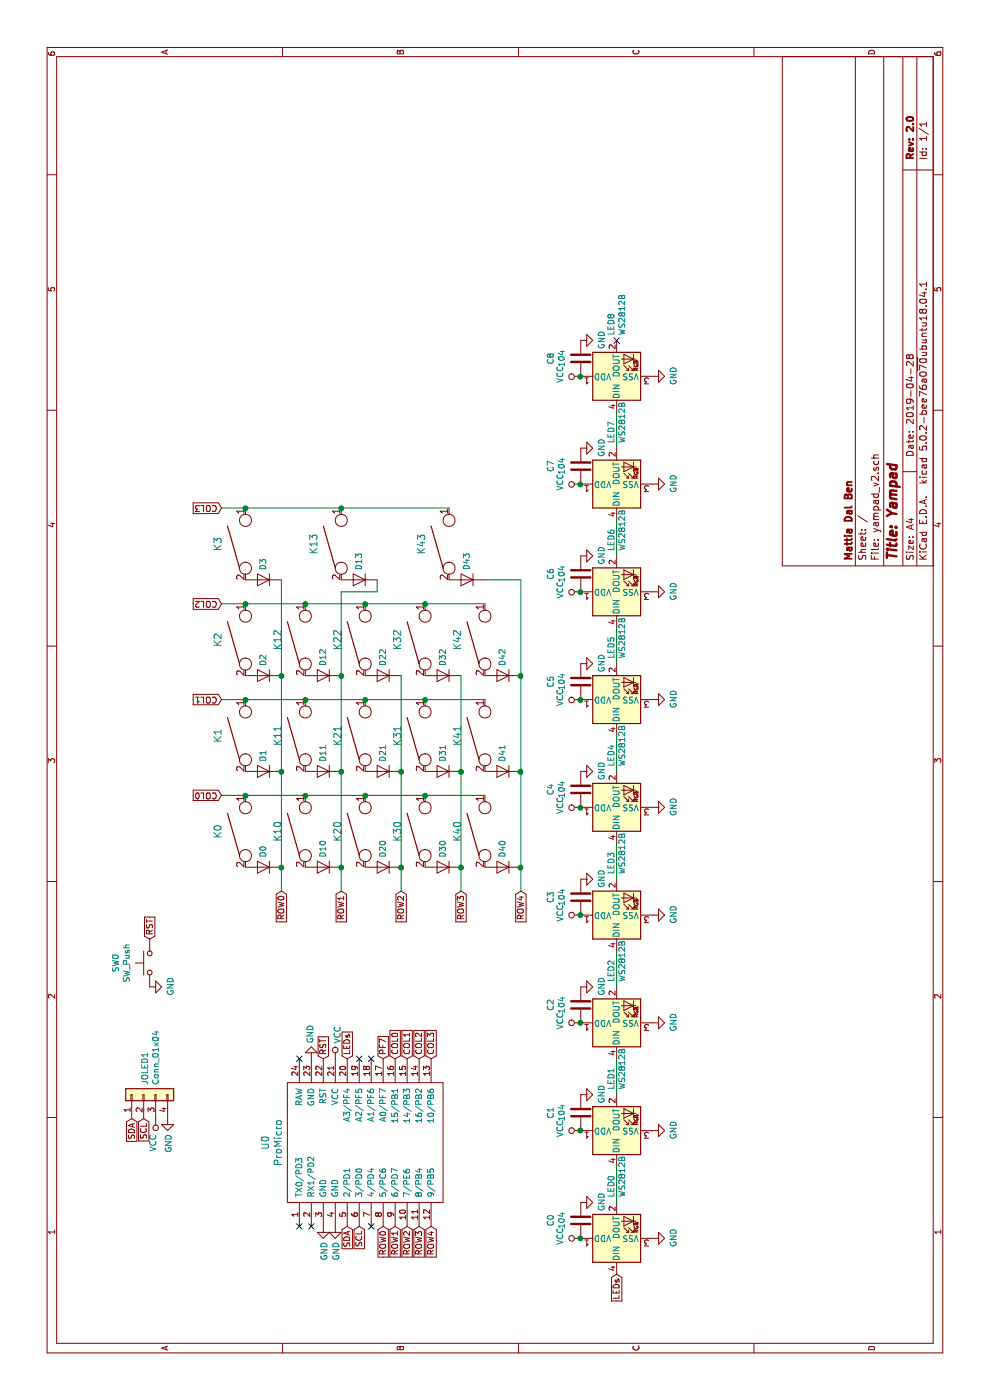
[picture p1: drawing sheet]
EESchema Schematic File Version 4
LIBS:yampad_v2-cache
EELAYER 26 0
EELAYER END
$Descr A4 11693 8268
encoding utf-8
Sheet 1 1
Title "Yampad"
Date "2019-04-28"
Rev "2.0"
Comp "Mattia Dal Ben"
Comment1 ""
Comment2 ""
Comment3 ""
Comment4 ""
$EndDescr
$Comp
L yampad_v2-rescue:ProMicro-keebio U0
U 1 1
P 2150 3050
F 0 "U0" H 2150 3887 60  0000 C CNN
F 1 "ProMicro" H 2150 3781 60  0000 C CNN
F 2 "Keebio-Parts:ArduinoProMicro" V 3200 550 60  0001 C CNN
F 3 "" V 3200 550 60  0001 C CNN
	1    2150 3050
	1    0    0    -1  
$EndComp
$Comp
L yampad_v2-rescue:KEYSW-canadian_parts K0
U 1 1
P 4750 2050
F 0 "K0" H 4750 2283 60  0000 C CNN
F 1 "KEYSW" H 4750 1950 60  0001 C CNN
F 2 "kailh-pcb-sockets:Kailh-PCB-Socket-1U-Cutout" H 4750 2050 60  0001 C CNN
F 3 "" H 4750 2050 60  0000 C CNN
	1    4750 2050
	1    0    0    -1  
$EndComp
$Comp
L Device:D D0
U 1 1
P 4450 2200
F 0 "D0" V 4450 2121 50  0000 R CNN
F 1 "D" V 4405 2121 50  0001 R CNN
F 2 "canadian_footprints:D_SOD123_axial-dual" H 4450 2200 50  0001 C CNN
F 3 "~" H 4450 2200 50  0001 C CNN
	1    4450 2200
	0    -1   -1   0   
$EndComp
$Comp
L yampad_v2-rescue:KEYSW-canadian_parts K1
U 1 1
P 5550 2050
F 0 "K1" H 5550 2283 60  0000 C CNN
F 1 "KEYSW" H 5550 1950 60  0001 C CNN
F 2 "kailh-pcb-sockets:Kailh-PCB-Socket-1U-Cutout" H 5550 2050 60  0001 C CNN
F 3 "" H 5550 2050 60  0000 C CNN
	1    5550 2050
	1    0    0    -1  
$EndComp
$Comp
L Device:D D1
U 1 1
P 5250 2200
F 0 "D1" V 5250 2121 50  0000 R CNN
F 1 "D" V 5205 2121 50  0001 R CNN
F 2 "canadian_footprints:D_SOD123_axial-dual" H 5250 2200 50  0001 C CNN
F 3 "~" H 5250 2200 50  0001 C CNN
	1    5250 2200
	0    -1   -1   0   
$EndComp
$Comp
L yampad_v2-rescue:KEYSW-canadian_parts K2
U 1 1
P 6350 2050
F 0 "K2" H 6350 2283 60  0000 C CNN
F 1 "KEYSW" H 6350 1950 60  0001 C CNN
F 2 "kailh-pcb-sockets:Kailh-PCB-Socket-1U-Cutout" H 6350 2050 60  0001 C CNN
F 3 "" H 6350 2050 60  0000 C CNN
	1    6350 2050
	1    0    0    -1  
$EndComp
$Comp
L Device:D D2
U 1 1
P 6050 2200
F 0 "D2" V 6050 2121 50  0000 R CNN
F 1 "D" V 6005 2121 50  0001 R CNN
F 2 "canadian_footprints:D_SOD123_axial-dual" H 6050 2200 50  0001 C CNN
F 3 "~" H 6050 2200 50  0001 C CNN
	1    6050 2200
	0    -1   -1   0   
$EndComp
$Comp
L yampad_v2-rescue:KEYSW-canadian_parts K3
U 1 1
P 7150 2050
F 0 "K3" H 7150 2283 60  0000 C CNN
F 1 "KEYSW" H 7150 1950 60  0001 C CNN
F 2 "kailh-pcb-sockets:Kailh-PCB-Socket-1U-Cutout" H 7150 2050 60  0001 C CNN
F 3 "" H 7150 2050 60  0000 C CNN
	1    7150 2050
	1    0    0    -1  
$EndComp
$Comp
L Device:D D3
U 1 1
P 6850 2200
F 0 "D3" V 6850 2121 50  0000 R CNN
F 1 "D" V 6805 2121 50  0001 R CNN
F 2 "canadian_footprints:D_SOD123_axial-dual" H 6850 2200 50  0001 C CNN
F 3 "~" H 6850 2200 50  0001 C CNN
	1    6850 2200
	0    -1   -1   0   
$EndComp
$Comp
L yampad_v2-rescue:KEYSW-canadian_parts K10
U 1 1
P 4750 2550
F 0 "K10" H 4750 2783 60  0000 C CNN
F 1 "KEYSW" H 4750 2450 60  0001 C CNN
F 2 "kailh-pcb-sockets:Kailh-PCB-Socket-1U-Cutout" H 4750 2550 60  0001 C CNN
F 3 "" H 4750 2550 60  0000 C CNN
	1    4750 2550
	1    0    0    -1  
$EndComp
$Comp
L Device:D D10
U 1 1
P 4450 2700
F 0 "D10" V 4450 2621 50  0000 R CNN
F 1 "D" V 4405 2621 50  0001 R CNN
F 2 "canadian_footprints:D_SOD123_axial-dual" H 4450 2700 50  0001 C CNN
F 3 "~" H 4450 2700 50  0001 C CNN
	1    4450 2700
	0    -1   -1   0   
$EndComp
$Comp
L yampad_v2-rescue:KEYSW-canadian_parts K11
U 1 1
P 5550 2550
F 0 "K11" H 5550 2783 60  0000 C CNN
F 1 "KEYSW" H 5550 2450 60  0001 C CNN
F 2 "kailh-pcb-sockets:Kailh-PCB-Socket-1U-Cutout" H 5550 2550 60  0001 C CNN
F 3 "" H 5550 2550 60  0000 C CNN
	1    5550 2550
	1    0    0    -1  
$EndComp
$Comp
L Device:D D11
U 1 1
P 5250 2700
F 0 "D11" V 5250 2621 50  0000 R CNN
F 1 "D" V 5205 2621 50  0001 R CNN
F 2 "canadian_footprints:D_SOD123_axial-dual" H 5250 2700 50  0001 C CNN
F 3 "~" H 5250 2700 50  0001 C CNN
	1    5250 2700
	0    -1   -1   0   
$EndComp
$Comp
L yampad_v2-rescue:KEYSW-canadian_parts K12
U 1 1
P 6350 2550
F 0 "K12" H 6350 2783 60  0000 C CNN
F 1 "KEYSW" H 6350 2450 60  0001 C CNN
F 2 "kailh-pcb-sockets:Kailh-PCB-Socket-1U-Cutout" H 6350 2550 60  0001 C CNN
F 3 "" H 6350 2550 60  0000 C CNN
	1    6350 2550
	1    0    0    -1  
$EndComp
$Comp
L Device:D D12
U 1 1
P 6050 2700
F 0 "D12" V 6050 2621 50  0000 R CNN
F 1 "D" V 6005 2621 50  0001 R CNN
F 2 "canadian_footprints:D_SOD123_axial-dual" H 6050 2700 50  0001 C CNN
F 3 "~" H 6050 2700 50  0001 C CNN
	1    6050 2700
	0    -1   -1   0   
$EndComp
$Comp
L yampad_v2-rescue:KEYSW-canadian_parts K13
U 1 1
P 7150 2850
F 0 "K13" H 7150 3083 60  0000 C CNN
F 1 "KEYSW" H 7150 2750 60  0001 C CNN
F 2 "kailh-pcb-sockets:Kailh-PCB-Socket-1U-Cutout" H 7150 2850 60  0001 C CNN
F 3 "" H 7150 2850 60  0000 C CNN
	1    7150 2850
	1    0    0    -1  
$EndComp
$Comp
L Device:D D13
U 1 1
P 6850 3000
F 0 "D13" V 6850 2921 50  0000 R CNN
F 1 "D" V 6805 2921 50  0001 R CNN
F 2 "canadian_footprints:D_SOD123_axial-dual" H 6850 3000 50  0001 C CNN
F 3 "~" H 6850 3000 50  0001 C CNN
	1    6850 3000
	0    -1   -1   0   
$EndComp
$Comp
L yampad_v2-rescue:KEYSW-canadian_parts K20
U 1 1
P 4750 3050
F 0 "K20" H 4750 3283 60  0000 C CNN
F 1 "KEYSW" H 4750 2950 60  0001 C CNN
F 2 "kailh-pcb-sockets:Kailh-PCB-Socket-1U-Cutout" H 4750 3050 60  0001 C CNN
F 3 "" H 4750 3050 60  0000 C CNN
	1    4750 3050
	1    0    0    -1  
$EndComp
$Comp
L Device:D D20
U 1 1
P 4450 3200
F 0 "D20" V 4450 3121 50  0000 R CNN
F 1 "D" V 4405 3121 50  0001 R CNN
F 2 "canadian_footprints:D_SOD123_axial-dual" H 4450 3200 50  0001 C CNN
F 3 "~" H 4450 3200 50  0001 C CNN
	1    4450 3200
	0    -1   -1   0   
$EndComp
$Comp
L yampad_v2-rescue:KEYSW-canadian_parts K21
U 1 1
P 5550 3050
F 0 "K21" H 5550 3283 60  0000 C CNN
F 1 "KEYSW" H 5550 2950 60  0001 C CNN
F 2 "kailh-pcb-sockets:Kailh-PCB-Socket-1U-Cutout" H 5550 3050 60  0001 C CNN
F 3 "" H 5550 3050 60  0000 C CNN
	1    5550 3050
	1    0    0    -1  
$EndComp
$Comp
L Device:D D21
U 1 1
P 5250 3200
F 0 "D21" V 5250 3121 50  0000 R CNN
F 1 "D" V 5205 3121 50  0001 R CNN
F 2 "canadian_footprints:D_SOD123_axial-dual" H 5250 3200 50  0001 C CNN
F 3 "~" H 5250 3200 50  0001 C CNN
	1    5250 3200
	0    -1   -1   0   
$EndComp
$Comp
L yampad_v2-rescue:KEYSW-canadian_parts K22
U 1 1
P 6350 3050
F 0 "K22" H 6350 3283 60  0000 C CNN
F 1 "KEYSW" H 6350 2950 60  0001 C CNN
F 2 "kailh-pcb-sockets:Kailh-PCB-Socket-1U-Cutout" H 6350 3050 60  0001 C CNN
F 3 "" H 6350 3050 60  0000 C CNN
	1    6350 3050
	1    0    0    -1  
$EndComp
$Comp
L Device:D D22
U 1 1
P 6050 3200
F 0 "D22" V 6050 3121 50  0000 R CNN
F 1 "D" V 6005 3121 50  0001 R CNN
F 2 "canadian_footprints:D_SOD123_axial-dual" H 6050 3200 50  0001 C CNN
F 3 "~" H 6050 3200 50  0001 C CNN
	1    6050 3200
	0    -1   -1   0   
$EndComp
$Comp
L yampad_v2-rescue:KEYSW-canadian_parts K30
U 1 1
P 4750 3550
F 0 "K30" H 4750 3783 60  0000 C CNN
F 1 "KEYSW" H 4750 3450 60  0001 C CNN
F 2 "kailh-pcb-sockets:Kailh-PCB-Socket-1U-Cutout" H 4750 3550 60  0001 C CNN
F 3 "" H 4750 3550 60  0000 C CNN
	1    4750 3550
	1    0    0    -1  
$EndComp
$Comp
L Device:D D30
U 1 1
P 4450 3700
F 0 "D30" V 4450 3621 50  0000 R CNN
F 1 "D" V 4405 3621 50  0001 R CNN
F 2 "canadian_footprints:D_SOD123_axial-dual" H 4450 3700 50  0001 C CNN
F 3 "~" H 4450 3700 50  0001 C CNN
	1    4450 3700
	0    -1   -1   0   
$EndComp
$Comp
L yampad_v2-rescue:KEYSW-canadian_parts K31
U 1 1
P 5550 3550
F 0 "K31" H 5550 3783 60  0000 C CNN
F 1 "KEYSW" H 5550 3450 60  0001 C CNN
F 2 "kailh-pcb-sockets:Kailh-PCB-Socket-1U-Cutout" H 5550 3550 60  0001 C CNN
F 3 "" H 5550 3550 60  0000 C CNN
	1    5550 3550
	1    0    0    -1  
$EndComp
$Comp
L Device:D D31
U 1 1
P 5250 3700
F 0 "D31" V 5250 3621 50  0000 R CNN
F 1 "D" V 5205 3621 50  0001 R CNN
F 2 "canadian_footprints:D_SOD123_axial-dual" H 5250 3700 50  0001 C CNN
F 3 "~" H 5250 3700 50  0001 C CNN
	1    5250 3700
	0    -1   -1   0   
$EndComp
$Comp
L yampad_v2-rescue:KEYSW-canadian_parts K32
U 1 1
P 6350 3550
F 0 "K32" H 6350 3783 60  0000 C CNN
F 1 "KEYSW" H 6350 3450 60  0001 C CNN
F 2 "kailh-pcb-sockets:Kailh-PCB-Socket-1U-Cutout" H 6350 3550 60  0001 C CNN
F 3 "" H 6350 3550 60  0000 C CNN
	1    6350 3550
	1    0    0    -1  
$EndComp
$Comp
L Device:D D32
U 1 1
P 6050 3700
F 0 "D32" V 6050 3621 50  0000 R CNN
F 1 "D" V 6005 3621 50  0001 R CNN
F 2 "canadian_footprints:D_SOD123_axial-dual" H 6050 3700 50  0001 C CNN
F 3 "~" H 6050 3700 50  0001 C CNN
	1    6050 3700
	0    -1   -1   0   
$EndComp
$Comp
L yampad_v2-rescue:KEYSW-canadian_parts K40
U 1 1
P 4750 4050
F 0 "K40" H 4750 4283 60  0000 C CNN
F 1 "KEYSW" H 4750 3950 60  0001 C CNN
F 2 "kailh-pcb-sockets:Kailh-PCB-Socket-1U-Cutout" H 4750 4050 60  0001 C CNN
F 3 "" H 4750 4050 60  0000 C CNN
	1    4750 4050
	1    0    0    -1  
$EndComp
$Comp
L Device:D D40
U 1 1
P 4450 4200
F 0 "D40" V 4450 4121 50  0000 R CNN
F 1 "D" V 4405 4121 50  0001 R CNN
F 2 "canadian_footprints:D_SOD123_axial-dual" H 4450 4200 50  0001 C CNN
F 3 "~" H 4450 4200 50  0001 C CNN
	1    4450 4200
	0    -1   -1   0   
$EndComp
$Comp
L yampad_v2-rescue:KEYSW-canadian_parts K41
U 1 1
P 5550 4050
F 0 "K41" H 5550 4283 60  0000 C CNN
F 1 "KEYSW" H 5550 3950 60  0001 C CNN
F 2 "kailh-pcb-sockets:Kailh-PCB-Socket-1U-Cutout" H 5550 4050 60  0001 C CNN
F 3 "" H 5550 4050 60  0000 C CNN
	1    5550 4050
	1    0    0    -1  
$EndComp
$Comp
L Device:D D41
U 1 1
P 5250 4200
F 0 "D41" V 5250 4121 50  0000 R CNN
F 1 "D" V 5205 4121 50  0001 R CNN
F 2 "canadian_footprints:D_SOD123_axial-dual" H 5250 4200 50  0001 C CNN
F 3 "~" H 5250 4200 50  0001 C CNN
	1    5250 4200
	0    -1   -1   0   
$EndComp
$Comp
L yampad_v2-rescue:KEYSW-canadian_parts K42
U 1 1
P 6350 4050
F 0 "K42" H 6350 4283 60  0000 C CNN
F 1 "KEYSW" H 6350 3950 60  0001 C CNN
F 2 "kailh-pcb-sockets:Kailh-PCB-Socket-1U-Cutout" H 6350 4050 60  0001 C CNN
F 3 "" H 6350 4050 60  0000 C CNN
	1    6350 4050
	1    0    0    -1  
$EndComp
$Comp
L Device:D D42
U 1 1
P 6050 4200
F 0 "D42" V 6050 4121 50  0000 R CNN
F 1 "D" V 6005 4121 50  0001 R CNN
F 2 "canadian_footprints:D_SOD123_axial-dual" H 6050 4200 50  0001 C CNN
F 3 "~" H 6050 4200 50  0001 C CNN
	1    6050 4200
	0    -1   -1   0   
$EndComp
$Comp
L yampad_v2-rescue:KEYSW-canadian_parts K43
U 1 1
P 7150 3750
F 0 "K43" H 7150 3983 60  0000 C CNN
F 1 "KEYSW" H 7150 3650 60  0001 C CNN
F 2 "kailh-pcb-sockets:Kailh-PCB-Socket-1U-Cutout" H 7150 3750 60  0001 C CNN
F 3 "" H 7150 3750 60  0000 C CNN
	1    7150 3750
	1    0    0    -1  
$EndComp
$Comp
L Device:D D43
U 1 1
P 6850 3900
F 0 "D43" V 6850 3821 50  0000 R CNN
F 1 "D" V 6805 3821 50  0001 R CNN
F 2 "canadian_footprints:D_SOD123_axial-dual" H 6850 3900 50  0001 C CNN
F 3 "~" H 6850 3900 50  0001 C CNN
	1    6850 3900
	0    -1   -1   0   
$EndComp
Wire Wire Line
	5050 1850 5050 2050
Wire Wire Line
	5050 2050 5050 2550
Connection ~ 5050 2050
Wire Wire Line
	5050 2550 5050 3050
Connection ~ 5050 2550
Wire Wire Line
	5050 3050 5050 3550
Connection ~ 5050 3050
Wire Wire Line
	5050 3550 5050 4050
Connection ~ 5050 3550
Wire Wire Line
	5850 1850 5850 2050
Wire Wire Line
	5850 2050 5850 2550
Connection ~ 5850 2050
Wire Wire Line
	5850 2550 5850 3050
Connection ~ 5850 2550
Wire Wire Line
	5850 3050 5850 3550
Connection ~ 5850 3050
Wire Wire Line
	5850 3550 5850 4050
Connection ~ 5850 3550
Wire Wire Line
	6650 1850 6650 2050
Wire Wire Line
	6650 2050 6650 2550
Connection ~ 6650 2050
Wire Wire Line
	6650 2550 6650 3050
Connection ~ 6650 2550
Wire Wire Line
	6650 3050 6650 3550
Connection ~ 6650 3050
Wire Wire Line
	6650 3550 6650 4050
Connection ~ 6650 3550
Wire Wire Line
	7450 1850 7450 2050
Wire Wire Line
	7450 2050 7450 2850
Connection ~ 7450 2050
Wire Wire Line
	7450 2850 7450 3750
Connection ~ 7450 2850
Wire Wire Line
	4250 2350 4450 2350
Wire Wire Line
	4450 2350 5250 2350
Connection ~ 4450 2350
Wire Wire Line
	5250 2350 6050 2350
Connection ~ 5250 2350
Wire Wire Line
	6050 2350 6850 2350
Connection ~ 6050 2350
Wire Wire Line
	4250 2850 4450 2850
Wire Wire Line
	4450 2850 5250 2850
Connection ~ 4450 2850
Wire Wire Line
	5250 2850 6050 2850
Connection ~ 5250 2850
Wire Wire Line
	6050 2850 6750 2850
Wire Wire Line
	6750 2850 6750 3150
Wire Wire Line
	6750 3150 6850 3150
Connection ~ 6050 2850
Wire Wire Line
	4250 3350 4450 3350
Wire Wire Line
	4450 3350 5250 3350
Connection ~ 4450 3350
Wire Wire Line
	5250 3350 6050 3350
Connection ~ 5250 3350
Wire Wire Line
	4250 3850 4450 3850
Wire Wire Line
	4450 3850 5250 3850
Connection ~ 4450 3850
Wire Wire Line
	5250 3850 6050 3850
Connection ~ 5250 3850
Wire Wire Line
	4250 4350 4450 4350
Wire Wire Line
	4450 4350 5250 4350
Connection ~ 4450 4350
Wire Wire Line
	5250 4350 6050 4350
Connection ~ 5250 4350
Wire Wire Line
	6050 4350 6850 4350
Wire Wire Line
	6850 4350 6850 4050
Connection ~ 6050 4350
Text GLabel 5050 1850 1    50   Input ~ 0
COL0
Text GLabel 5850 1850 1    50   Input ~ 0
COL1
Text GLabel 6650 1850 1    50   Input ~ 0
COL2
Text GLabel 7450 1850 1    50   Input ~ 0
COL3
Text GLabel 4250 2350 0    50   Input ~ 0
ROW0
Text GLabel 4250 2850 0    50   Input ~ 0
ROW1
Text GLabel 4250 3350 0    50   Input ~ 0
ROW2
Text GLabel 4250 3850 0    50   Input ~ 0
ROW3
Text GLabel 4250 4350 0    50   Input ~ 0
ROW4
$Comp
L LED:WS2812B LED0
U 1 1
P 1350 5150
F 0 "LED0" H 1691 5196 50  0000 L CNN
F 1 "WS2812B" H 1691 5105 50  0000 L CNN
F 2 "LED_SMD:LED_WS2812B_PLCC4_5.0x5.0mm_P3.2mm" H 1400 4850 50  0001 L TNN
F 3 "https://cdn-shop.adafruit.com/datasheets/WS2812B.pdf" H 1450 4775 50  0001 L TNN
	1    1350 5150
	1    0    0    -1  
$EndComp
$Comp
L power:VCC #PWR0101
U 1 1
P 1350 4850
F 0 "#PWR0101" H 1350 4700 50  0001 C CNN
F 1 "VCC" H 1367 5023 50  0000 C CNN
F 2 "" H 1350 4850 50  0001 C CNN
F 3 "" H 1350 4850 50  0001 C CNN
	1    1350 4850
	1    0    0    -1  
$EndComp
$Comp
L power:GND #PWR0102
U 1 1
P 1350 5450
F 0 "#PWR0102" H 1350 5200 50  0001 C CNN
F 1 "GND" H 1355 5277 50  0000 C CNN
F 2 "" H 1350 5450 50  0001 C CNN
F 3 "" H 1350 5450 50  0001 C CNN
	1    1350 5450
	1    0    0    -1  
$EndComp
$Comp
L Device:C C0
U 1 1
P 1500 4850
F 0 "C0" V 1248 4850 50  0000 C CNN
F 1 "104" V 1339 4850 50  0000 C CNN
F 2 "Capacitor_SMD:C_0805_2012Metric_Pad1.15x1.40mm_HandSolder" H 1538 4700 50  0001 C CNN
F 3 "~" H 1500 4850 50  0001 C CNN
	1    1500 4850
	0    1    1    0   
$EndComp
$Comp
L power:GND #PWR0103
U 1 1
P 1650 4850
F 0 "#PWR0103" H 1650 4600 50  0001 C CNN
F 1 "GND" H 1655 4677 50  0000 C CNN
F 2 "" H 1650 4850 50  0001 C CNN
F 3 "" H 1650 4850 50  0001 C CNN
	1    1650 4850
	1    0    0    -1  
$EndComp
Connection ~ 1350 4850
Text GLabel 1050 5150 0    50   Input ~ 0
LEDs
$Comp
L LED:WS2812B LED1
U 1 1
P 2250 5150
F 0 "LED1" H 2591 5196 50  0000 L CNN
F 1 "WS2812B" H 2591 5105 50  0000 L CNN
F 2 "LED_SMD:LED_WS2812B_PLCC4_5.0x5.0mm_P3.2mm" H 2300 4850 50  0001 L TNN
F 3 "https://cdn-shop.adafruit.com/datasheets/WS2812B.pdf" H 2350 4775 50  0001 L TNN
	1    2250 5150
	1    0    0    -1  
$EndComp
$Comp
L power:VCC #PWR0104
U 1 1
P 2250 4850
F 0 "#PWR0104" H 2250 4700 50  0001 C CNN
F 1 "VCC" H 2267 5023 50  0000 C CNN
F 2 "" H 2250 4850 50  0001 C CNN
F 3 "" H 2250 4850 50  0001 C CNN
	1    2250 4850
	1    0    0    -1  
$EndComp
$Comp
L power:GND #PWR0105
U 1 1
P 2250 5450
F 0 "#PWR0105" H 2250 5200 50  0001 C CNN
F 1 "GND" H 2255 5277 50  0000 C CNN
F 2 "" H 2250 5450 50  0001 C CNN
F 3 "" H 2250 5450 50  0001 C CNN
	1    2250 5450
	1    0    0    -1  
$EndComp
$Comp
L Device:C C1
U 1 1
P 2400 4850
F 0 "C1" V 2148 4850 50  0000 C CNN
F 1 "104" V 2239 4850 50  0000 C CNN
F 2 "Capacitor_SMD:C_0805_2012Metric_Pad1.15x1.40mm_HandSolder" H 2438 4700 50  0001 C CNN
F 3 "~" H 2400 4850 50  0001 C CNN
	1    2400 4850
	0    1    1    0   
$EndComp
$Comp
L power:GND #PWR0106
U 1 1
P 2550 4850
F 0 "#PWR0106" H 2550 4600 50  0001 C CNN
F 1 "GND" H 2555 4677 50  0000 C CNN
F 2 "" H 2550 4850 50  0001 C CNN
F 3 "" H 2550 4850 50  0001 C CNN
	1    2550 4850
	1    0    0    -1  
$EndComp
Connection ~ 2250 4850
$Comp
L LED:WS2812B LED2
U 1 1
P 3150 5150
F 0 "LED2" H 3491 5196 50  0000 L CNN
F 1 "WS2812B" H 3491 5105 50  0000 L CNN
F 2 "LED_SMD:LED_WS2812B_PLCC4_5.0x5.0mm_P3.2mm" H 3200 4850 50  0001 L TNN
F 3 "https://cdn-shop.adafruit.com/datasheets/WS2812B.pdf" H 3250 4775 50  0001 L TNN
	1    3150 5150
	1    0    0    -1  
$EndComp
$Comp
L power:VCC #PWR0107
U 1 1
P 3150 4850
F 0 "#PWR0107" H 3150 4700 50  0001 C CNN
F 1 "VCC" H 3167 5023 50  0000 C CNN
F 2 "" H 3150 4850 50  0001 C CNN
F 3 "" H 3150 4850 50  0001 C CNN
	1    3150 4850
	1    0    0    -1  
$EndComp
$Comp
L power:GND #PWR0108
U 1 1
P 3150 5450
F 0 "#PWR0108" H 3150 5200 50  0001 C CNN
F 1 "GND" H 3155 5277 50  0000 C CNN
F 2 "" H 3150 5450 50  0001 C CNN
F 3 "" H 3150 5450 50  0001 C CNN
	1    3150 5450
	1    0    0    -1  
$EndComp
$Comp
L Device:C C2
U 1 1
P 3300 4850
F 0 "C2" V 3048 4850 50  0000 C CNN
F 1 "104" V 3139 4850 50  0000 C CNN
F 2 "Capacitor_SMD:C_0805_2012Metric_Pad1.15x1.40mm_HandSolder" H 3338 4700 50  0001 C CNN
F 3 "~" H 3300 4850 50  0001 C CNN
	1    3300 4850
	0    1    1    0   
$EndComp
$Comp
L power:GND #PWR0109
U 1 1
P 3450 4850
F 0 "#PWR0109" H 3450 4600 50  0001 C CNN
F 1 "GND" H 3455 4677 50  0000 C CNN
F 2 "" H 3450 4850 50  0001 C CNN
F 3 "" H 3450 4850 50  0001 C CNN
	1    3450 4850
	1    0    0    -1  
$EndComp
Connection ~ 3150 4850
$Comp
L LED:WS2812B LED3
U 1 1
P 4050 5150
F 0 "LED3" H 4391 5196 50  0000 L CNN
F 1 "WS2812B" H 4391 5105 50  0000 L CNN
F 2 "LED_SMD:LED_WS2812B_PLCC4_5.0x5.0mm_P3.2mm" H 4100 4850 50  0001 L TNN
F 3 "https://cdn-shop.adafruit.com/datasheets/WS2812B.pdf" H 4150 4775 50  0001 L TNN
	1    4050 5150
	1    0    0    -1  
$EndComp
$Comp
L power:VCC #PWR0110
U 1 1
P 4050 4850
F 0 "#PWR0110" H 4050 4700 50  0001 C CNN
F 1 "VCC" H 4067 5023 50  0000 C CNN
F 2 "" H 4050 4850 50  0001 C CNN
F 3 "" H 4050 4850 50  0001 C CNN
	1    4050 4850
	1    0    0    -1  
$EndComp
$Comp
L power:GND #PWR0111
U 1 1
P 4050 5450
F 0 "#PWR0111" H 4050 5200 50  0001 C CNN
F 1 "GND" H 4055 5277 50  0000 C CNN
F 2 "" H 4050 5450 50  0001 C CNN
F 3 "" H 4050 5450 50  0001 C CNN
	1    4050 5450
	1    0    0    -1  
$EndComp
$Comp
L Device:C C3
U 1 1
P 4200 4850
F 0 "C3" V 3948 4850 50  0000 C CNN
F 1 "104" V 4039 4850 50  0000 C CNN
F 2 "Capacitor_SMD:C_0805_2012Metric_Pad1.15x1.40mm_HandSolder" H 4238 4700 50  0001 C CNN
F 3 "~" H 4200 4850 50  0001 C CNN
	1    4200 4850
	0    1    1    0   
$EndComp
$Comp
L power:GND #PWR0112
U 1 1
P 4350 4850
F 0 "#PWR0112" H 4350 4600 50  0001 C CNN
F 1 "GND" H 4355 4677 50  0000 C CNN
F 2 "" H 4350 4850 50  0001 C CNN
F 3 "" H 4350 4850 50  0001 C CNN
	1    4350 4850
	1    0    0    -1  
$EndComp
Connection ~ 4050 4850
$Comp
L LED:WS2812B LED4
U 1 1
P 4950 5150
F 0 "LED4" H 5291 5196 50  0000 L CNN
F 1 "WS2812B" H 5291 5105 50  0000 L CNN
F 2 "LED_SMD:LED_WS2812B_PLCC4_5.0x5.0mm_P3.2mm" H 5000 4850 50  0001 L TNN
F 3 "https://cdn-shop.adafruit.com/datasheets/WS2812B.pdf" H 5050 4775 50  0001 L TNN
	1    4950 5150
	1    0    0    -1  
$EndComp
$Comp
L power:VCC #PWR0113
U 1 1
P 4950 4850
F 0 "#PWR0113" H 4950 4700 50  0001 C CNN
F 1 "VCC" H 4967 5023 50  0000 C CNN
F 2 "" H 4950 4850 50  0001 C CNN
F 3 "" H 4950 4850 50  0001 C CNN
	1    4950 4850
	1    0    0    -1  
$EndComp
$Comp
L power:GND #PWR0114
U 1 1
P 4950 5450
F 0 "#PWR0114" H 4950 5200 50  0001 C CNN
F 1 "GND" H 4955 5277 50  0000 C CNN
F 2 "" H 4950 5450 50  0001 C CNN
F 3 "" H 4950 5450 50  0001 C CNN
	1    4950 5450
	1    0    0    -1  
$EndComp
$Comp
L Device:C C4
U 1 1
P 5100 4850
F 0 "C4" V 4848 4850 50  0000 C CNN
F 1 "104" V 4939 4850 50  0000 C CNN
F 2 "Capacitor_SMD:C_0805_2012Metric_Pad1.15x1.40mm_HandSolder" H 5138 4700 50  0001 C CNN
F 3 "~" H 5100 4850 50  0001 C CNN
	1    5100 4850
	0    1    1    0   
$EndComp
$Comp
L power:GND #PWR0115
U 1 1
P 5250 4850
F 0 "#PWR0115" H 5250 4600 50  0001 C CNN
F 1 "GND" H 5255 4677 50  0000 C CNN
F 2 "" H 5250 4850 50  0001 C CNN
F 3 "" H 5250 4850 50  0001 C CNN
	1    5250 4850
	1    0    0    -1  
$EndComp
Connection ~ 4950 4850
$Comp
L LED:WS2812B LED5
U 1 1
P 5850 5150
F 0 "LED5" H 6191 5196 50  0000 L CNN
F 1 "WS2812B" H 6191 5105 50  0000 L CNN
F 2 "LED_SMD:LED_WS2812B_PLCC4_5.0x5.0mm_P3.2mm" H 5900 4850 50  0001 L TNN
F 3 "https://cdn-shop.adafruit.com/datasheets/WS2812B.pdf" H 5950 4775 50  0001 L TNN
	1    5850 5150
	1    0    0    -1  
$EndComp
$Comp
L power:VCC #PWR0116
U 1 1
P 5850 4850
F 0 "#PWR0116" H 5850 4700 50  0001 C CNN
F 1 "VCC" H 5867 5023 50  0000 C CNN
F 2 "" H 5850 4850 50  0001 C CNN
F 3 "" H 5850 4850 50  0001 C CNN
	1    5850 4850
	1    0    0    -1  
$EndComp
$Comp
L power:GND #PWR0117
U 1 1
P 5850 5450
F 0 "#PWR0117" H 5850 5200 50  0001 C CNN
F 1 "GND" H 5855 5277 50  0000 C CNN
F 2 "" H 5850 5450 50  0001 C CNN
F 3 "" H 5850 5450 50  0001 C CNN
	1    5850 5450
	1    0    0    -1  
$EndComp
$Comp
L Device:C C5
U 1 1
P 6000 4850
F 0 "C5" V 5748 4850 50  0000 C CNN
F 1 "104" V 5839 4850 50  0000 C CNN
F 2 "Capacitor_SMD:C_0805_2012Metric_Pad1.15x1.40mm_HandSolder" H 6038 4700 50  0001 C CNN
F 3 "~" H 6000 4850 50  0001 C CNN
	1    6000 4850
	0    1    1    0   
$EndComp
$Comp
L power:GND #PWR0118
U 1 1
P 6150 4850
F 0 "#PWR0118" H 6150 4600 50  0001 C CNN
F 1 "GND" H 6155 4677 50  0000 C CNN
F 2 "" H 6150 4850 50  0001 C CNN
F 3 "" H 6150 4850 50  0001 C CNN
	1    6150 4850
	1    0    0    -1  
$EndComp
Connection ~ 5850 4850
$Comp
L LED:WS2812B LED6
U 1 1
P 6750 5150
F 0 "LED6" H 7091 5196 50  0000 L CNN
F 1 "WS2812B" H 7091 5105 50  0000 L CNN
F 2 "LED_SMD:LED_WS2812B_PLCC4_5.0x5.0mm_P3.2mm" H 6800 4850 50  0001 L TNN
F 3 "https://cdn-shop.adafruit.com/datasheets/WS2812B.pdf" H 6850 4775 50  0001 L TNN
	1    6750 5150
	1    0    0    -1  
$EndComp
$Comp
L power:VCC #PWR0119
U 1 1
P 6750 4850
F 0 "#PWR0119" H 6750 4700 50  0001 C CNN
F 1 "VCC" H 6767 5023 50  0000 C CNN
F 2 "" H 6750 4850 50  0001 C CNN
F 3 "" H 6750 4850 50  0001 C CNN
	1    6750 4850
	1    0    0    -1  
$EndComp
$Comp
L power:GND #PWR0120
U 1 1
P 6750 5450
F 0 "#PWR0120" H 6750 5200 50  0001 C CNN
F 1 "GND" H 6755 5277 50  0000 C CNN
F 2 "" H 6750 5450 50  0001 C CNN
F 3 "" H 6750 5450 50  0001 C CNN
	1    6750 5450
	1    0    0    -1  
$EndComp
$Comp
L Device:C C6
U 1 1
P 6900 4850
F 0 "C6" V 6648 4850 50  0000 C CNN
F 1 "104" V 6739 4850 50  0000 C CNN
F 2 "Capacitor_SMD:C_0805_2012Metric_Pad1.15x1.40mm_HandSolder" H 6938 4700 50  0001 C CNN
F 3 "~" H 6900 4850 50  0001 C CNN
	1    6900 4850
	0    1    1    0   
$EndComp
$Comp
L power:GND #PWR0121
U 1 1
P 7050 4850
F 0 "#PWR0121" H 7050 4600 50  0001 C CNN
F 1 "GND" H 7055 4677 50  0000 C CNN
F 2 "" H 7050 4850 50  0001 C CNN
F 3 "" H 7050 4850 50  0001 C CNN
	1    7050 4850
	1    0    0    -1  
$EndComp
Connection ~ 6750 4850
$Comp
L LED:WS2812B LED7
U 1 1
P 7650 5150
F 0 "LED7" H 7991 5196 50  0000 L CNN
F 1 "WS2812B" H 7991 5105 50  0000 L CNN
F 2 "LED_SMD:LED_WS2812B_PLCC4_5.0x5.0mm_P3.2mm" H 7700 4850 50  0001 L TNN
F 3 "https://cdn-shop.adafruit.com/datasheets/WS2812B.pdf" H 7750 4775 50  0001 L TNN
	1    7650 5150
	1    0    0    -1  
$EndComp
$Comp
L power:VCC #PWR0122
U 1 1
P 7650 4850
F 0 "#PWR0122" H 7650 4700 50  0001 C CNN
F 1 "VCC" H 7667 5023 50  0000 C CNN
F 2 "" H 7650 4850 50  0001 C CNN
F 3 "" H 7650 4850 50  0001 C CNN
	1    7650 4850
	1    0    0    -1  
$EndComp
$Comp
L power:GND #PWR0123
U 1 1
P 7650 5450
F 0 "#PWR0123" H 7650 5200 50  0001 C CNN
F 1 "GND" H 7655 5277 50  0000 C CNN
F 2 "" H 7650 5450 50  0001 C CNN
F 3 "" H 7650 5450 50  0001 C CNN
	1    7650 5450
	1    0    0    -1  
$EndComp
$Comp
L Device:C C7
U 1 1
P 7800 4850
F 0 "C7" V 7548 4850 50  0000 C CNN
F 1 "104" V 7639 4850 50  0000 C CNN
F 2 "Capacitor_SMD:C_0805_2012Metric_Pad1.15x1.40mm_HandSolder" H 7838 4700 50  0001 C CNN
F 3 "~" H 7800 4850 50  0001 C CNN
	1    7800 4850
	0    1    1    0   
$EndComp
$Comp
L power:GND #PWR0124
U 1 1
P 7950 4850
F 0 "#PWR0124" H 7950 4600 50  0001 C CNN
F 1 "GND" H 7955 4677 50  0000 C CNN
F 2 "" H 7950 4850 50  0001 C CNN
F 3 "" H 7950 4850 50  0001 C CNN
	1    7950 4850
	1    0    0    -1  
$EndComp
Connection ~ 7650 4850
$Comp
L LED:WS2812B LED8
U 1 1
P 8550 5150
F 0 "LED8" H 8891 5196 50  0000 L CNN
F 1 "WS2812B" H 8891 5105 50  0000 L CNN
F 2 "LED_SMD:LED_WS2812B_PLCC4_5.0x5.0mm_P3.2mm" H 8600 4850 50  0001 L TNN
F 3 "https://cdn-shop.adafruit.com/datasheets/WS2812B.pdf" H 8650 4775 50  0001 L TNN
	1    8550 5150
	1    0    0    -1  
$EndComp
$Comp
L power:VCC #PWR0125
U 1 1
P 8550 4850
F 0 "#PWR0125" H 8550 4700 50  0001 C CNN
F 1 "VCC" H 8567 5023 50  0000 C CNN
F 2 "" H 8550 4850 50  0001 C CNN
F 3 "" H 8550 4850 50  0001 C CNN
	1    8550 4850
	1    0    0    -1  
$EndComp
$Comp
L power:GND #PWR0126
U 1 1
P 8550 5450
F 0 "#PWR0126" H 8550 5200 50  0001 C CNN
F 1 "GND" H 8555 5277 50  0000 C CNN
F 2 "" H 8550 5450 50  0001 C CNN
F 3 "" H 8550 5450 50  0001 C CNN
	1    8550 5450
	1    0    0    -1  
$EndComp
$Comp
L Device:C C8
U 1 1
P 8700 4850
F 0 "C8" V 8448 4850 50  0000 C CNN
F 1 "104" V 8539 4850 50  0000 C CNN
F 2 "Capacitor_SMD:C_0805_2012Metric_Pad1.15x1.40mm_HandSolder" H 8738 4700 50  0001 C CNN
F 3 "~" H 8700 4850 50  0001 C CNN
	1    8700 4850
	0    1    1    0   
$EndComp
$Comp
L power:GND #PWR0127
U 1 1
P 8850 4850
F 0 "#PWR0127" H 8850 4600 50  0001 C CNN
F 1 "GND" H 8855 4677 50  0000 C CNN
F 2 "" H 8850 4850 50  0001 C CNN
F 3 "" H 8850 4850 50  0001 C CNN
	1    8850 4850
	1    0    0    -1  
$EndComp
Connection ~ 8550 4850
Wire Wire Line
	1650 5150 1950 5150
Wire Wire Line
	2550 5150 2850 5150
Wire Wire Line
	3450 5150 3750 5150
Wire Wire Line
	4350 5150 4650 5150
Wire Wire Line
	5250 5150 5550 5150
Wire Wire Line
	6150 5150 6450 5150
Wire Wire Line
	7050 5150 7350 5150
Wire Wire Line
	7950 5150 8250 5150
NoConn ~ 8850 5150
$Comp
L Connector_Generic:Conn_01x04 JOLED1
U 1 1
P 2550 1200
F 0 "JOLED1" H 2630 1192 50  0000 L CNN
F 1 "Conn_01x04" H 2630 1101 50  0000 L CNN
F 2 "Connector_PinHeader_2.54mm:PinHeader_1x04_P2.54mm_Horizontal" H 2550 1200 50  0001 C CNN
F 3 "~" H 2550 1200 50  0001 C CNN
	1    2550 1200
	1    0    0    -1  
$EndComp
$Comp
L power:VCC #PWR0128
U 1 1
P 2350 1300
F 0 "#PWR0128" H 2350 1150 50  0001 C CNN
F 1 "VCC" V 2368 1427 50  0000 L CNN
F 2 "" H 2350 1300 50  0001 C CNN
F 3 "" H 2350 1300 50  0001 C CNN
	1    2350 1300
	0    -1   -1   0   
$EndComp
$Comp
L power:GND #PWR0129
U 1 1
P 2350 1400
F 0 "#PWR0129" H 2350 1150 50  0001 C CNN
F 1 "GND" V 2355 1272 50  0000 R CNN
F 2 "" H 2350 1400 50  0001 C CNN
F 3 "" H 2350 1400 50  0001 C CNN
	1    2350 1400
	0    1    1    0   
$EndComp
Text GLabel 2350 1100 0    50   Input ~ 0
SDA
Text GLabel 2350 1200 0    50   Input ~ 0
SCL
Text GLabel 1450 2900 0    50   Input ~ 0
SDA
Text GLabel 1450 3000 0    50   Input ~ 0
SCL
$Comp
L power:VCC #PWR0130
U 1 1
P 2850 2800
F 0 "#PWR0130" H 2850 2650 50  0001 C CNN
F 1 "VCC" V 2867 2928 50  0000 L CNN
F 2 "" H 2850 2800 50  0001 C CNN
F 3 "" H 2850 2800 50  0001 C CNN
	1    2850 2800
	0    1    1    0   
$EndComp
$Comp
L power:GND #PWR0131
U 1 1
P 2850 2600
F 0 "#PWR0131" H 2850 2350 50  0001 C CNN
F 1 "GND" V 2855 2472 50  0000 R CNN
F 2 "" H 2850 2600 50  0001 C CNN
F 3 "" H 2850 2600 50  0001 C CNN
	1    2850 2600
	0    -1   -1   0   
$EndComp
$Comp
L Switch:SW_Push SW0
U 1 1
P 3650 1250
F 0 "SW0" H 3650 1535 50  0000 C CNN
F 1 "SW_Push" H 3650 1444 50  0000 C CNN
F 2 "Button_Switch_THT:SW_PUSH_6mm" H 3650 1450 50  0001 C CNN
F 3 "" H 3650 1450 50  0001 C CNN
	1    3650 1250
	1    0    0    -1  
$EndComp
$Comp
L power:GND #PWR0132
U 1 1
P 3450 1250
F 0 "#PWR0132" H 3450 1000 50  0001 C CNN
F 1 "GND" H 3455 1077 50  0000 C CNN
F 2 "" H 3450 1250 50  0001 C CNN
F 3 "" H 3450 1250 50  0001 C CNN
	1    3450 1250
	1    0    0    -1  
$EndComp
Text GLabel 2850 2700 2    50   Input ~ 0
RST
Text GLabel 3850 1250 2    50   Input ~ 0
RST
$Comp
L power:GND #PWR0133
U 1 1
P 1450 2700
F 0 "#PWR0133" H 1450 2450 50  0001 C CNN
F 1 "GND" V 1455 2572 50  0000 R CNN
F 2 "" H 1450 2700 50  0001 C CNN
F 3 "" H 1450 2700 50  0001 C CNN
	1    1450 2700
	0    1    1    0   
$EndComp
$Comp
L power:GND #PWR0134
U 1 1
P 1450 2800
F 0 "#PWR0134" H 1450 2550 50  0001 C CNN
F 1 "GND" V 1455 2672 50  0000 R CNN
F 2 "" H 1450 2800 50  0001 C CNN
F 3 "" H 1450 2800 50  0001 C CNN
	1    1450 2800
	0    1    1    0   
$EndComp
Text GLabel 2850 2900 2    50   Input ~ 0
LEDs
Text GLabel 1450 3600 0    50   Input ~ 0
ROW4
Text GLabel 1450 3500 0    50   Input ~ 0
ROW3
Text GLabel 1450 3400 0    50   Input ~ 0
ROW2
Text GLabel 1450 3300 0    50   Input ~ 0
ROW1
Text GLabel 1450 3200 0    50   Input ~ 0
ROW0
Text GLabel 2850 3600 2    50   Input ~ 0
COL3
Text GLabel 2850 3500 2    50   Input ~ 0
COL2
Text GLabel 2850 3400 2    50   Input ~ 0
COL1
Text GLabel 2850 3300 2    50   Input ~ 0
COL0
Text GLabel 2850 3200 2    50   Input ~ 0
PF7
NoConn ~ 2850 2500
NoConn ~ 1450 2500
NoConn ~ 1450 2600
NoConn ~ 1450 3100
NoConn ~ 2850 3000
NoConn ~ 2850 3100
$EndSCHEMATC
